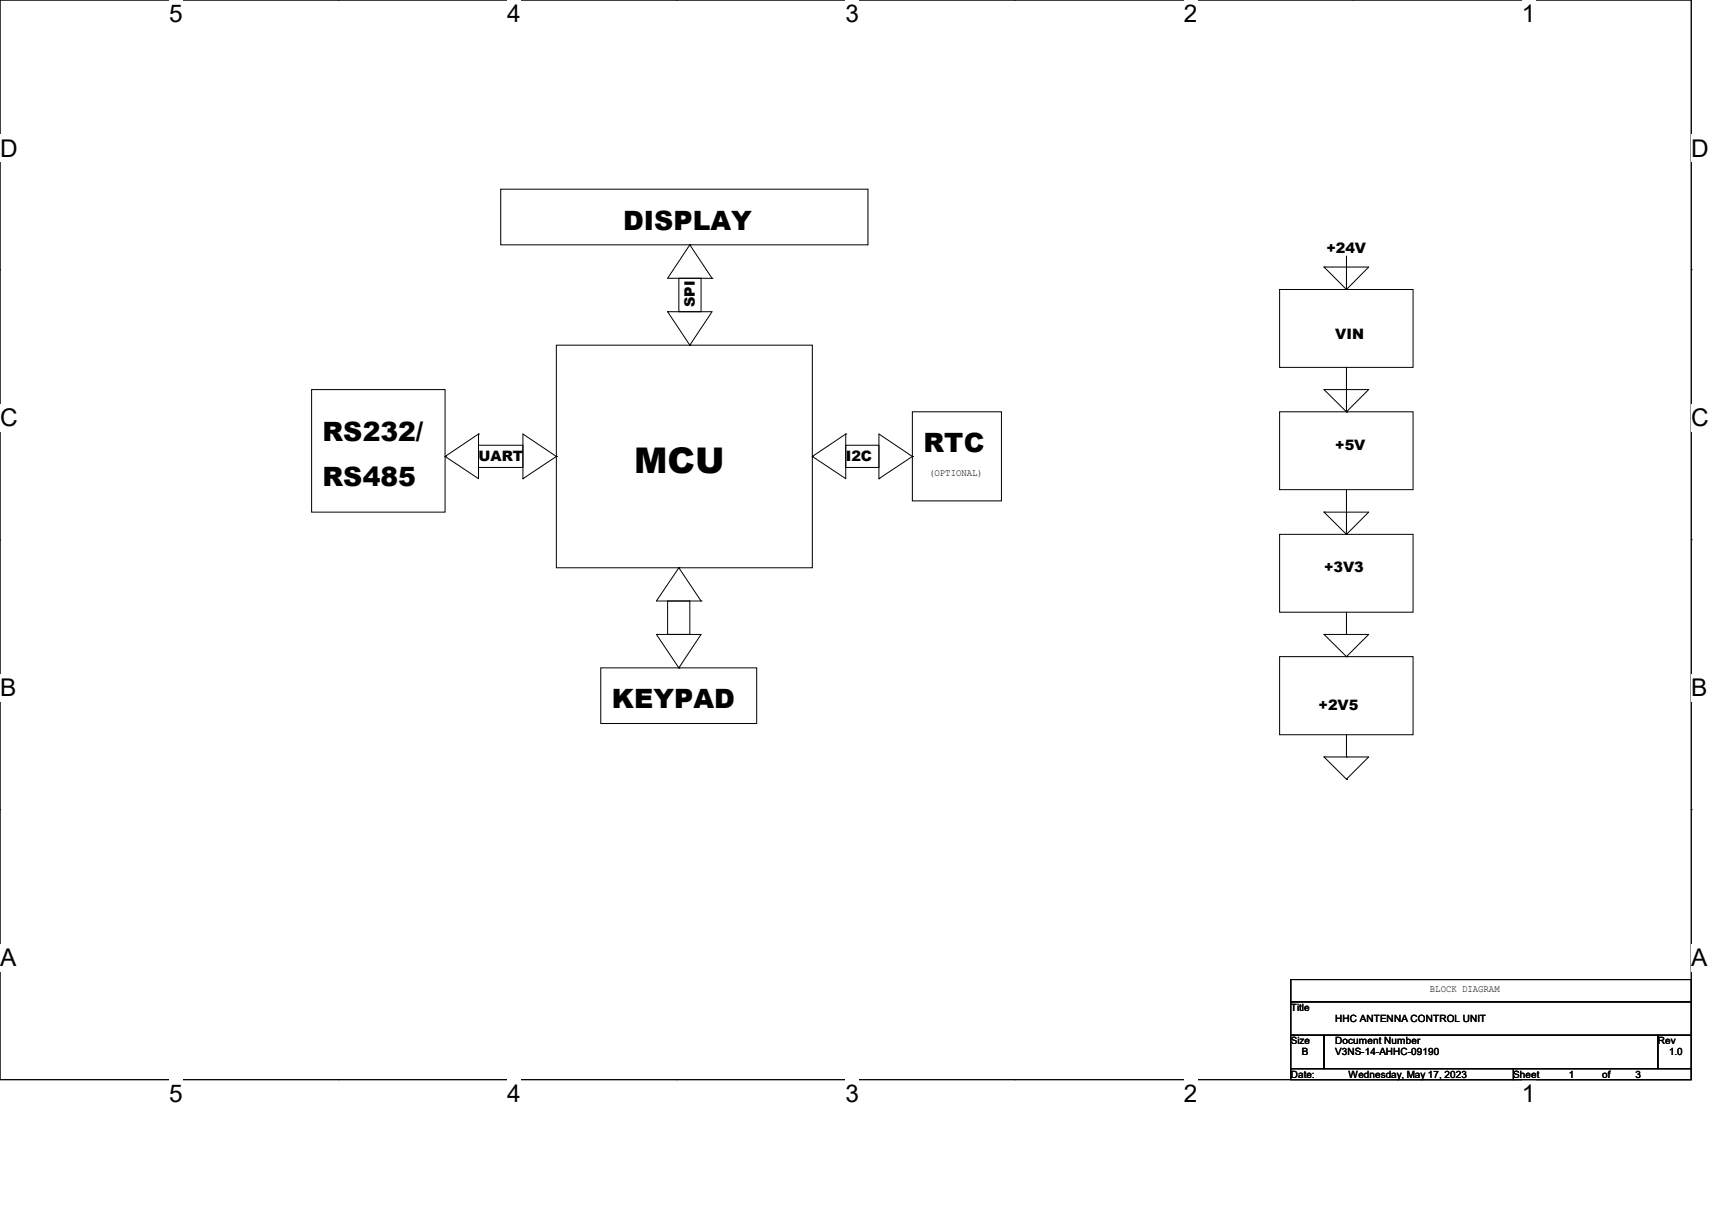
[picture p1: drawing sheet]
<svg xmlns="http://www.w3.org/2000/svg" width="297mm" height="210mm" viewBox="0 0 297 210" stroke-linecap="round" stroke-linejoin="round" font-family="sans-serif">
<path d="M0 0h293.4v187.2h-293.4z" fill="none" stroke="#000" stroke-width=".17"/>
<g fill="#fff">
<path d="M29.3 0h2.4v4.7h-2.4z"/>
<path d="M29.3 187.2h2.4v4.8h-2.4z"/>
</g>
<path d="M58.7 0h.1M58.7 187.2h.1" fill="none" stroke="#000" stroke-width=".17"/>
<g fill="#fff">
<path d="M88 0h2.4v4.7h-2.4z"/>
<path d="M88 187.2h2.4v4.8h-2.4z"/>
</g>
<path d="M117.3 0h.1M117.3 187.2h.1" fill="none" stroke="#000" stroke-width=".17"/>
<g fill="#fff">
<path d="M146.7 0h2.4v4.7h-2.4z"/>
<path d="M146.7 187.2h2.4v4.8h-2.4z"/>
</g>
<path d="M176 0h.1M176 187.2h.1" fill="none" stroke="#000" stroke-width=".17"/>
<g fill="#fff">
<path d="M205.4 0h2.3v4.7h-2.3z"/>
<path d="M205.4 187.2h2.3v4.8h-2.3z"/>
</g>
<path d="M234.7 0h.1M234.7 187.2h.1" fill="none" stroke="#000" stroke-width=".17"/>
<g fill="#fff">
<path d="M264 0h2.4v4.7h-2.4z"/>
<path d="M264 187.2h2.4v4.8h-2.4z"/>
<path d="M0 23.4h3v4.7h-3z"/>
<path d="M293.4 23.4h3.1v4.7h-3.1z"/>
<path d="M0 70.1h3v4.8h-3z"/>
<path d="M293.4 70.1h3.1v4.8h-3.1z"/>
</g>
<path d="M0 46.8h.1M293.4 46.8h.1" fill="none" stroke="#000" stroke-width=".17"/>
<g fill="#fff">
<path d="M0 117h2.8v4.7h-2.8z"/>
<path d="M293.4 117h2.8v4.7h-2.8z"/>
</g>
<path d="M0 93.6h.1M293.4 93.6h.1" fill="none" stroke="#000" stroke-width=".17"/>
<g fill="#fff">
<path d="M0 163.8h2.8v4.7h-2.8z"/>
<path d="M293.3 163.8h2.9v4.7h-2.9z"/>
</g>
<g fill="none" stroke="#000" stroke-width=".17">
<path d="M86.9 32.8h63.7v9.7h-63.7zM96.5 59.9h44.4v38.6h-44.4zM115.8 54.1h.1M115.8 54.1h7.7l-3.8 5.8M115.8 54.1l3.9 5.8M117.8 48.3h3.8v5.8h-3.8zM119.7 42.5h.1M119.7 59.9h.1M119.7 42.5l-3.9 5.8h7.7M119.7 42.5l3.8 5.8M123.5 48.3h.1M222 50.2h23.2v13.5h-23.2z"/>
<path d="M229.7 46.3h.1M229.7 46.3h7.7l-3.8 3.9M229.7 46.3l3.9 3.9M233.6 50.2h.1M233.6 44.4v5.8M54.1 67.6h23.1v21.2h-23.1zM77.2 79.2h.1M83 77.2h7.7v3.9h-7.7zM83 75.3h.1M83 75.3v7.7l-5.8-3.8M83 75.3l-5.8 3.9M96.5 79.2h.1"/>
<path d="M96.5 79.2l-5.8 3.8M96.5 79.2l-5.8-3.9v7.7M140.9 79.2h.1M146.7 77.2h5.8v3.9h-5.8zM146.7 75.3h.1M146.7 75.3v7.7l-5.8-3.8M146.7 75.3l-5.8 3.9M158.3 71.4h15.4v15.5h-15.4zM158.3 79.2h.1M158.3 79.2l-5.8-3.9v7.7M158.3 79.2l-5.8 3.8M222 71.4h23.2v13.5h-23.2z"/>
<path d="M229.7 67.6h.1M229.7 67.6h7.7l-3.8 3.8M229.7 67.6l3.9 3.8M233.6 71.4h.1M233.6 63.7v7.7M90.7 83h.1M117.8 98.5h.1M117.8 98.5l-3.9 5.7h7.7M117.8 98.5l3.8 5.7M152.5 83h.1M222 92.7h23.2v13.5h-23.2zM229.7 88.8h.1"/>
<path d="M229.7 88.8h7.7l-3.8 3.9M229.7 88.8l3.9 3.9M233.6 92.7h.1M233.6 84.9v7.8M104.2 115.8h27.1v9.7h-27.1zM113.9 110h.1M113.9 110h7.7l-3.8 5.8M113.9 110l3.9 5.8M115.8 104.2h3.9v5.8h-3.9zM117.8 115.8h.1M121.6 104.2h.1M222 113.9h23.2v13.5h-23.2z"/>
<path d="M229.7 110h.1M229.7 110h7.7l-3.8 3.9M229.7 110l3.9 3.9M233.6 110h.1M233.6 113.9h.1M233.6 106.2v3.8M229.7 131.3h.1M229.7 131.3h7.7l-3.8 3.8M229.7 131.3l3.9 3.8M233.6 131.3h.1M233.6 135.1h.1M233.6 127.4v3.9"/>
<path d="M0 140.4h.1M293.4 140.4h.1M223.9 169.9h69.5v3.8h-69.5zM223.9 173.7h69.5v5.8h-69.5zM223.9 179.5h5.8v5.8h-5.8zM229.7 179.5h57.9v5.8h-57.9zM287.6 179.5h5.8v5.8h-5.8zM223.9 185.3h38.7v1.9h-38.7zM262.6 185.3h30.8v1.9h-30.8z"/>
</g>
<text font-size="6.1" x="110" y="82">MCU</text>
<g font-size="4.6">
<text x="108.1" y="39.8">DISPLAY</text>
<text x="56" y="76.5">RS232/</text>
<text x="160.2" y="78.4">RTC</text>
<text x="56" y="84.2">RS485</text>
<text x="106.2" y="122.9">KEYPAD</text>
</g>
<g font-size="4.2">
<text x="29.3" y="3.8">5</text>
<text x="88" y="3.8">4</text>
<text x="146.7" y="3.8">3</text>
<text x="205.4" y="3.8">2</text>
<text x="264" y="3.8">1</text>
<text x="0" y="27.2">D</text>
<text x="293.4" y="27.2">D</text>
<text x="0" y="74">C</text>
<text x="293.4" y="74">C</text>
<text x="0" y="120.8">B</text>
<text x="293.4" y="120.8">B</text>
<text x="0" y="167.6">A</text>
<text x="293.4" y="167.6">A</text>
<text x="29.3" y="191.1">5</text>
<text x="88" y="191.1">4</text>
<text x="146.7" y="191.1">3</text>
<text x="205.4" y="191.1">2</text>
<text x="264" y="191.1">1</text>
</g>
<g font-size="2.5">
<text x="230.1" y="43.9">+24V</text>
<text x="120.6" y="53.3" transform="rotate(-90 120.6 53.3)">SPI</text>
<text x="231.6" y="58.7">VIN</text>
<text x="83" y="80">UART</text>
<text x="146.7" y="80">I2C</text>
<text x="231.6" y="78">+5V</text>
<text x="229.7" y="99.3">+3V3</text>
<text x="228.8" y="123.2">+2V5</text>
</g>
<g font-size="1.7">
<text x="161.2" y="82.5">(OPTIONAL)</text>
<text x="248.1" y="172">BLOCK DIAGRAM</text>
<text x="223.9" y="175.3">Title</text>
<text x="231.6" y="177.3">HHC ANTENNA CONTROL UNIT</text>
<text x="223.9" y="181.1">Size</text>
<text x="225.8" y="183">B</text>
<text x="231.6" y="181.1">Document Number</text>
<text x="231.6" y="183">V3NS-14-AHHC-09190</text>
<text x="287.6" y="181.1">Rev</text>
<text x="289.6" y="183">1.0</text>
<text x="223.9" y="186.9">Date:</text>
<text x="234" y="186.9">Wednesday, May 17, 2023</text>
<text x="262.5" y="186.9">Sheet</text>
<text x="272.2" y="186.9">1</text>
<text x="278" y="186.9">of</text>
<text x="283.7" y="186.9">3</text>
</g>
</svg>
